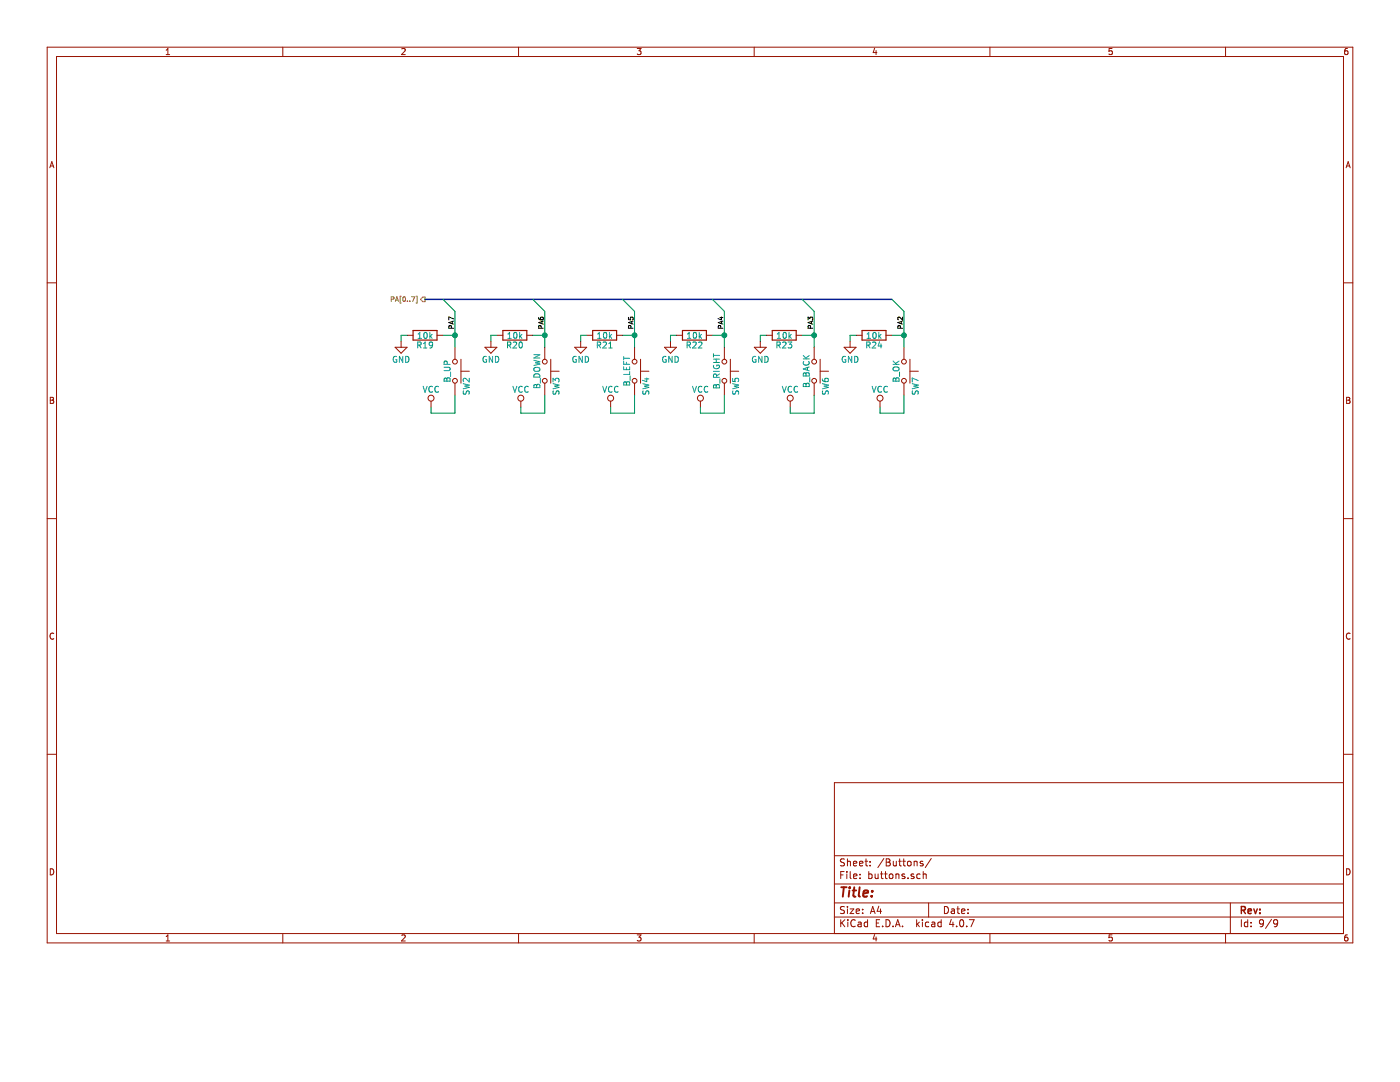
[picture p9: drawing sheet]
EESchema Schematic File Version 2
LIBS:power
LIBS:device
LIBS:transistors
LIBS:conn
LIBS:linear
LIBS:regul
LIBS:74xx
LIBS:cmos4000
LIBS:adc-dac
LIBS:memory
LIBS:xilinx
LIBS:microcontrollers
LIBS:dsp
LIBS:microchip
LIBS:analog_switches
LIBS:motorola
LIBS:texas
LIBS:intel
LIBS:audio
LIBS:interface
LIBS:digital-audio
LIBS:philips
LIBS:display
LIBS:cypress
LIBS:siliconi
LIBS:opto
LIBS:atmel
LIBS:contrib
LIBS:valves
LIBS:ftdi
LIBS:Xicor
LIBS:Zilog
LIBS:switches
LIBS:ussr
LIBS:computer-hw-cache
EELAYER 25 0
EELAYER END
$Descr A4 11693 8268
encoding utf-8
Sheet 9 9
Title ""
Date ""
Rev ""
Comp ""
Comment1 ""
Comment2 ""
Comment3 ""
Comment4 ""
$EndDescr
Text HLabel 3550 2500 0    39   Output ~ 0
PA[0..7]
Wire Bus Line
	3550 2500 7450 2500
$Comp
L SW_Push SW2
U 1 1
P 3800 3100
F 0 "SW2" H 3850 3200 50  0000 L CNN
F 1 "B_UP" H 3800 3040 50  0000 C CNN
F 2 "Buttons_Switches_SMD:SW_SPST_PTS645" H 3800 3300 50  0001 C CNN
F 3 "" H 3800 3300 50  0001 C CNN
	1    3800 3100
	0    1    1    0   
$EndComp
Entry Wire Line
	3700 2500 3800 2600
Wire Wire Line
	3800 2600 3800 2900
$Comp
L VCC #PWR096
U 1 1
P 3600 3400
F 0 "#PWR096" H 3600 3250 50  0001 C CNN
F 1 "VCC" H 3600 3550 50  0000 C CNN
F 2 "" H 3600 3400 50  0001 C CNN
F 3 "" H 3600 3400 50  0001 C CNN
	1    3600 3400
	1    0    0    -1  
$EndComp
Wire Wire Line
	3600 3400 3600 3450
Wire Wire Line
	3600 3450 3800 3450
Wire Wire Line
	3800 3450 3800 3300
$Comp
L R R19
U 1 1
P 3550 2800
F 0 "R19" V 3630 2800 50  0000 C CNN
F 1 "10k" V 3550 2800 50  0000 C CNN
F 2 "Resistors_SMD:R_0603_HandSoldering" V 3480 2800 50  0001 C CNN
F 3 "" H 3550 2800 50  0001 C CNN
	1    3550 2800
	0    1    1    0   
$EndComp
Wire Wire Line
	3700 2800 3800 2800
Connection ~ 3800 2800
$Comp
L GND #PWR097
U 1 1
P 3350 2850
F 0 "#PWR097" H 3350 2600 50  0001 C CNN
F 1 "GND" H 3350 2700 50  0000 C CNN
F 2 "" H 3350 2850 50  0001 C CNN
F 3 "" H 3350 2850 50  0001 C CNN
	1    3350 2850
	1    0    0    -1  
$EndComp
Wire Wire Line
	3400 2800 3350 2800
Wire Wire Line
	3350 2800 3350 2850
$Comp
L SW_Push SW3
U 1 1
P 4550 3100
F 0 "SW3" H 4600 3200 50  0000 L CNN
F 1 "B_DOWN" H 4550 3040 50  0000 C CNN
F 2 "Buttons_Switches_SMD:SW_SPST_PTS645" H 4550 3300 50  0001 C CNN
F 3 "" H 4550 3300 50  0001 C CNN
	1    4550 3100
	0    1    1    0   
$EndComp
Entry Wire Line
	4450 2500 4550 2600
Wire Wire Line
	4550 2600 4550 2900
$Comp
L VCC #PWR098
U 1 1
P 4350 3400
F 0 "#PWR098" H 4350 3250 50  0001 C CNN
F 1 "VCC" H 4350 3550 50  0000 C CNN
F 2 "" H 4350 3400 50  0001 C CNN
F 3 "" H 4350 3400 50  0001 C CNN
	1    4350 3400
	1    0    0    -1  
$EndComp
Wire Wire Line
	4350 3400 4350 3450
Wire Wire Line
	4350 3450 4550 3450
Wire Wire Line
	4550 3450 4550 3300
$Comp
L R R20
U 1 1
P 4300 2800
F 0 "R20" V 4380 2800 50  0000 C CNN
F 1 "10k" V 4300 2800 50  0000 C CNN
F 2 "Resistors_SMD:R_0603_HandSoldering" V 4230 2800 50  0001 C CNN
F 3 "" H 4300 2800 50  0001 C CNN
	1    4300 2800
	0    1    1    0   
$EndComp
Wire Wire Line
	4450 2800 4550 2800
Connection ~ 4550 2800
$Comp
L GND #PWR099
U 1 1
P 4100 2850
F 0 "#PWR099" H 4100 2600 50  0001 C CNN
F 1 "GND" H 4100 2700 50  0000 C CNN
F 2 "" H 4100 2850 50  0001 C CNN
F 3 "" H 4100 2850 50  0001 C CNN
	1    4100 2850
	1    0    0    -1  
$EndComp
Wire Wire Line
	4150 2800 4100 2800
Wire Wire Line
	4100 2800 4100 2850
Text Label 3800 2750 1    39   ~ 0
PA7
Text Label 4550 2750 1    39   ~ 0
PA6
$Comp
L SW_Push SW4
U 1 1
P 5300 3100
F 0 "SW4" H 5350 3200 50  0000 L CNN
F 1 "B_LEFT" H 5300 3040 50  0000 C CNN
F 2 "Buttons_Switches_SMD:SW_SPST_PTS645" H 5300 3300 50  0001 C CNN
F 3 "" H 5300 3300 50  0001 C CNN
	1    5300 3100
	0    1    1    0   
$EndComp
Entry Wire Line
	5200 2500 5300 2600
Wire Wire Line
	5300 2600 5300 2900
$Comp
L VCC #PWR0100
U 1 1
P 5100 3400
F 0 "#PWR0100" H 5100 3250 50  0001 C CNN
F 1 "VCC" H 5100 3550 50  0000 C CNN
F 2 "" H 5100 3400 50  0001 C CNN
F 3 "" H 5100 3400 50  0001 C CNN
	1    5100 3400
	1    0    0    -1  
$EndComp
Wire Wire Line
	5100 3400 5100 3450
Wire Wire Line
	5100 3450 5300 3450
Wire Wire Line
	5300 3450 5300 3300
$Comp
L R R21
U 1 1
P 5050 2800
F 0 "R21" V 5130 2800 50  0000 C CNN
F 1 "10k" V 5050 2800 50  0000 C CNN
F 2 "Resistors_SMD:R_0603_HandSoldering" V 4980 2800 50  0001 C CNN
F 3 "" H 5050 2800 50  0001 C CNN
	1    5050 2800
	0    1    1    0   
$EndComp
Wire Wire Line
	5200 2800 5300 2800
Connection ~ 5300 2800
$Comp
L GND #PWR0101
U 1 1
P 4850 2850
F 0 "#PWR0101" H 4850 2600 50  0001 C CNN
F 1 "GND" H 4850 2700 50  0000 C CNN
F 2 "" H 4850 2850 50  0001 C CNN
F 3 "" H 4850 2850 50  0001 C CNN
	1    4850 2850
	1    0    0    -1  
$EndComp
Wire Wire Line
	4900 2800 4850 2800
Wire Wire Line
	4850 2800 4850 2850
$Comp
L SW_Push SW5
U 1 1
P 6050 3100
F 0 "SW5" H 6100 3200 50  0000 L CNN
F 1 "B_RIGHT" H 6050 3040 50  0000 C CNN
F 2 "Buttons_Switches_SMD:SW_SPST_PTS645" H 6050 3300 50  0001 C CNN
F 3 "" H 6050 3300 50  0001 C CNN
	1    6050 3100
	0    1    1    0   
$EndComp
Entry Wire Line
	5950 2500 6050 2600
Wire Wire Line
	6050 2600 6050 2900
$Comp
L VCC #PWR0102
U 1 1
P 5850 3400
F 0 "#PWR0102" H 5850 3250 50  0001 C CNN
F 1 "VCC" H 5850 3550 50  0000 C CNN
F 2 "" H 5850 3400 50  0001 C CNN
F 3 "" H 5850 3400 50  0001 C CNN
	1    5850 3400
	1    0    0    -1  
$EndComp
Wire Wire Line
	5850 3400 5850 3450
Wire Wire Line
	5850 3450 6050 3450
Wire Wire Line
	6050 3450 6050 3300
$Comp
L R R22
U 1 1
P 5800 2800
F 0 "R22" V 5880 2800 50  0000 C CNN
F 1 "10k" V 5800 2800 50  0000 C CNN
F 2 "Resistors_SMD:R_0603_HandSoldering" V 5730 2800 50  0001 C CNN
F 3 "" H 5800 2800 50  0001 C CNN
	1    5800 2800
	0    1    1    0   
$EndComp
Wire Wire Line
	5950 2800 6050 2800
Connection ~ 6050 2800
$Comp
L GND #PWR0103
U 1 1
P 5600 2850
F 0 "#PWR0103" H 5600 2600 50  0001 C CNN
F 1 "GND" H 5600 2700 50  0000 C CNN
F 2 "" H 5600 2850 50  0001 C CNN
F 3 "" H 5600 2850 50  0001 C CNN
	1    5600 2850
	1    0    0    -1  
$EndComp
Wire Wire Line
	5650 2800 5600 2800
Wire Wire Line
	5600 2800 5600 2850
Text Label 5300 2750 1    39   ~ 0
PA5
Text Label 6050 2750 1    39   ~ 0
PA4
$Comp
L SW_Push SW6
U 1 1
P 6800 3100
F 0 "SW6" H 6850 3200 50  0000 L CNN
F 1 "B_BACK" H 6800 3040 50  0000 C CNN
F 2 "Buttons_Switches_SMD:SW_SPST_PTS645" H 6800 3300 50  0001 C CNN
F 3 "" H 6800 3300 50  0001 C CNN
	1    6800 3100
	0    1    1    0   
$EndComp
Entry Wire Line
	6700 2500 6800 2600
Wire Wire Line
	6800 2600 6800 2900
$Comp
L VCC #PWR0104
U 1 1
P 6600 3400
F 0 "#PWR0104" H 6600 3250 50  0001 C CNN
F 1 "VCC" H 6600 3550 50  0000 C CNN
F 2 "" H 6600 3400 50  0001 C CNN
F 3 "" H 6600 3400 50  0001 C CNN
	1    6600 3400
	1    0    0    -1  
$EndComp
Wire Wire Line
	6600 3400 6600 3450
Wire Wire Line
	6600 3450 6800 3450
Wire Wire Line
	6800 3450 6800 3300
$Comp
L R R23
U 1 1
P 6550 2800
F 0 "R23" V 6630 2800 50  0000 C CNN
F 1 "10k" V 6550 2800 50  0000 C CNN
F 2 "Resistors_SMD:R_0603_HandSoldering" V 6480 2800 50  0001 C CNN
F 3 "" H 6550 2800 50  0001 C CNN
	1    6550 2800
	0    1    1    0   
$EndComp
Wire Wire Line
	6700 2800 6800 2800
Connection ~ 6800 2800
$Comp
L GND #PWR0105
U 1 1
P 6350 2850
F 0 "#PWR0105" H 6350 2600 50  0001 C CNN
F 1 "GND" H 6350 2700 50  0000 C CNN
F 2 "" H 6350 2850 50  0001 C CNN
F 3 "" H 6350 2850 50  0001 C CNN
	1    6350 2850
	1    0    0    -1  
$EndComp
Wire Wire Line
	6400 2800 6350 2800
Wire Wire Line
	6350 2800 6350 2850
$Comp
L SW_Push SW7
U 1 1
P 7550 3100
F 0 "SW7" H 7600 3200 50  0000 L CNN
F 1 "B_OK" H 7550 3040 50  0000 C CNN
F 2 "Buttons_Switches_SMD:SW_SPST_PTS645" H 7550 3300 50  0001 C CNN
F 3 "" H 7550 3300 50  0001 C CNN
	1    7550 3100
	0    1    1    0   
$EndComp
Entry Wire Line
	7450 2500 7550 2600
Wire Wire Line
	7550 2600 7550 2900
$Comp
L VCC #PWR0106
U 1 1
P 7350 3400
F 0 "#PWR0106" H 7350 3250 50  0001 C CNN
F 1 "VCC" H 7350 3550 50  0000 C CNN
F 2 "" H 7350 3400 50  0001 C CNN
F 3 "" H 7350 3400 50  0001 C CNN
	1    7350 3400
	1    0    0    -1  
$EndComp
Wire Wire Line
	7350 3400 7350 3450
Wire Wire Line
	7350 3450 7550 3450
Wire Wire Line
	7550 3450 7550 3300
$Comp
L R R24
U 1 1
P 7300 2800
F 0 "R24" V 7380 2800 50  0000 C CNN
F 1 "10k" V 7300 2800 50  0000 C CNN
F 2 "Resistors_SMD:R_0603_HandSoldering" V 7230 2800 50  0001 C CNN
F 3 "" H 7300 2800 50  0001 C CNN
	1    7300 2800
	0    1    1    0   
$EndComp
Wire Wire Line
	7450 2800 7550 2800
Connection ~ 7550 2800
$Comp
L GND #PWR0107
U 1 1
P 7100 2850
F 0 "#PWR0107" H 7100 2600 50  0001 C CNN
F 1 "GND" H 7100 2700 50  0000 C CNN
F 2 "" H 7100 2850 50  0001 C CNN
F 3 "" H 7100 2850 50  0001 C CNN
	1    7100 2850
	1    0    0    -1  
$EndComp
Wire Wire Line
	7150 2800 7100 2800
Wire Wire Line
	7100 2800 7100 2850
Text Label 6800 2750 1    39   ~ 0
PA3
Text Label 7550 2750 1    39   ~ 0
PA2
$EndSCHEMATC
